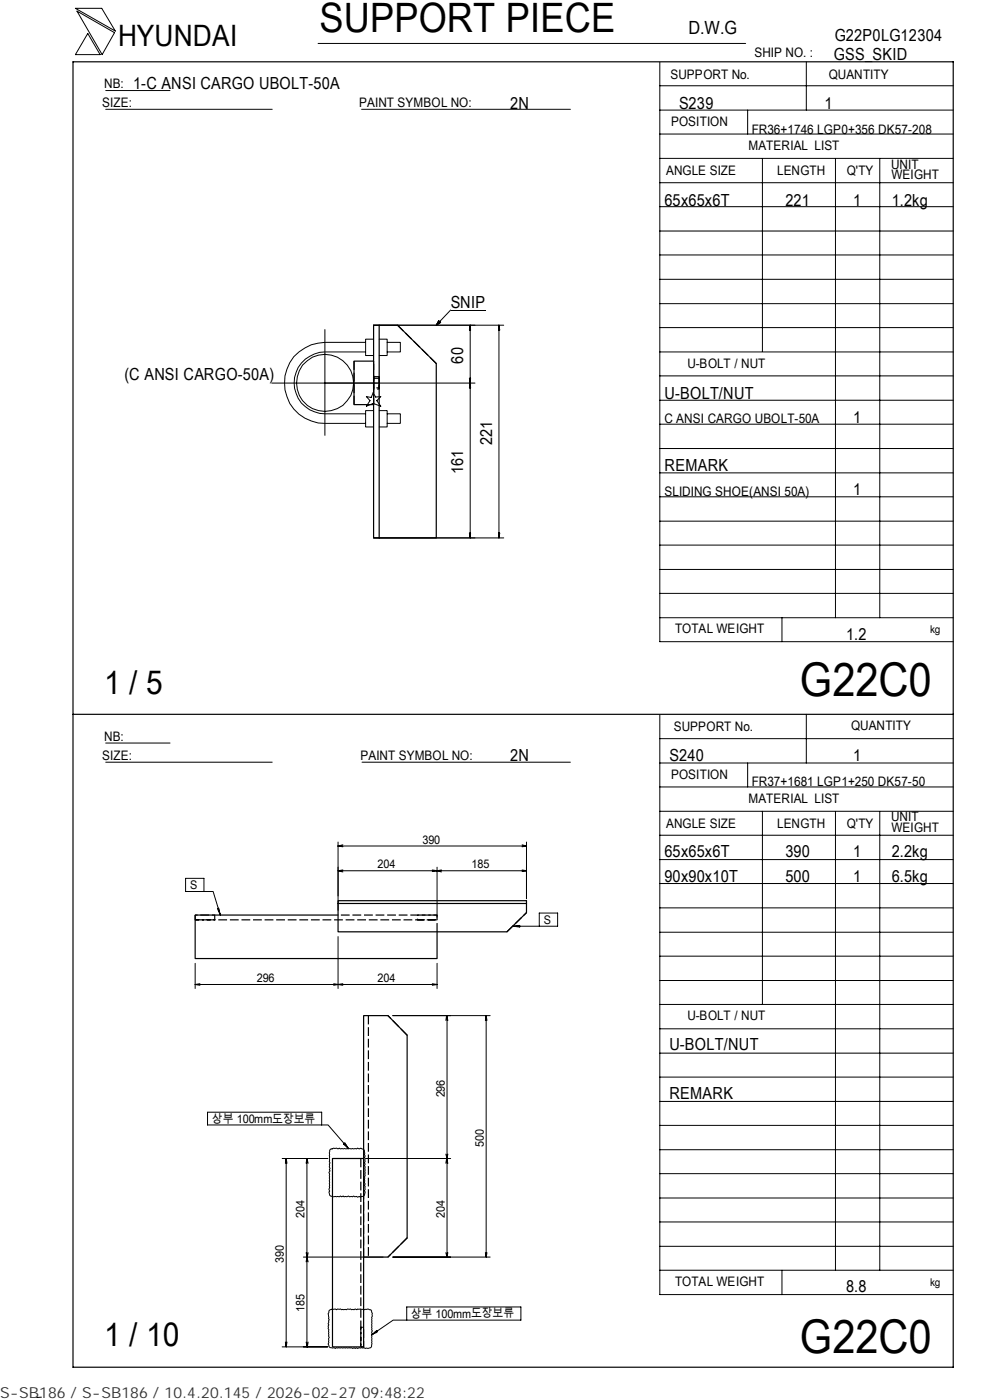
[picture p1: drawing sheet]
<svg xmlns="http://www.w3.org/2000/svg" width="210mm" height="297mm" viewBox="0 0 210 297" stroke-linecap="round" stroke-linejoin="round" font-family="sans-serif">
<g fill="none" stroke="#000" stroke-width=".21">
<path d="M16 1.8h5.6l2.9 4.8zM16.3 2.4l8 4.5-2.6 4.7zM18.6 7.1l2.6 4.5h-5.2zM22.4 19.2h13.7M67.5 9.2h90.6M139.9 18.2h62.3M139.9 13.2v122.9h62.3M171 13.1v10.3M22.4 23.2h35.3M76.7 23.2h44.3M139.9 38.8h62.3M139.9 33.6h62.3"/>
<path d="M139.9 28.4h62.3M139.9 23.4h62.3M158.6 23.4v5M161.7 33.6v41M177.2 33.7v97.4M186.6 33.7v97.4M139.9 59.3h62.3M139.9 54.1h62.3M139.9 49h62.3M139.9 43.8h62.3M68.9 69.9v22.5M77.5 72.6h-8.6a8.6 8.6 0 0 0-8.5 8.6 8.6 8.6 0 0 0 8.5 8.6h8.6"/>
<path d="M77.5 74.7h-8.6a6.6 6.6 0 0 0-6.5 6.5 6.6 6.6 0 0 0 6.5 6.6h8.6M79.2 69h27.6M79.2 72h-1.7v3.4h1.7M80.4 72h1.7v3.4h-1.7M82.1 72.6h2.8v2.1h-2.8M93 68.1l.5 .3-1 .6zM95.6 65.8l-3.1 3.2M95.6 65.8h7.4M99.6 69.7h.2M99.7 69v45.1M99.7 69l.1 1h-.2zM105.7 69.7h.2"/>
<path d="M105.8 69l.2 1h-.3zM105.8 69v45.1M139.9 79.7h62.3M139.9 74.7h62.3M139.9 69.5h62.3M139.9 64.4h62.3M57.6 81.3h43.1M77.7 84.1l1 .2 .5-1 .5 .9 1.1-.1-.9 .9 .9 1.2-1.6-.6-1.5 .6 .8-1.2zM79.2 87.1h-1.7v3.5h1.7M80.4 87.1h1.7v3.5h-1.7M82.1 87.8h2.8v2h-2.8M99.6 80.3h.2l-.1 1z"/>
<path d="M99.6 80.5h.2M99.6 81.9h.2M99.7 81.3l.1 1h-.2zM139.9 95.2h62.3M139.9 90h62.3M139.9 84.9h62.3M79.2 114.1h27.6M99.6 113.1h.2l-.1 1zM99.6 113.4h.2M105.7 113.1h.3l-.2 1zM105.7 113.4h.2M139.9 100.3h62.3"/>
<path d="M139.9 115.6h62.3M139.9 110.6h62.3M139.9 105.4h62.3M139.9 131.1h62.3M139.9 125.9h62.3M139.9 120.8h62.3M165.9 131.1v5M22.4 157.6h13.7M139.9 151.7v122.9h62.3M139.9 156.7h62.3M171 151.5v10.4M22.4 161.7h35.3"/>
<path d="M71.7 178.6v14.5M71.7 179.5l1 .2M71.7 179.5h40M72.7 179.2l-1 .3M76.8 161.7h44.2M110.7 179.2l1 .3M111.7 179.5l-1 .2M111.7 178.6v12.1M139.9 177.2h62.3M139.9 172.1h62.3M139.9 167h62.3M139.9 161.9h62.3"/>
<path d="M158.6 161.9v5.1M161.7 172.1v41M177.2 172.2v97.3M186.6 172.2v97.3M39.4 186.3h3.9v2.8h-3.9zM43.3 189.1h1.9l1.5 5M46.1 192.8l.3-.1 .3 1.4zM46.5 193.1l-.2 .1M71.7 184.7l1 .3M71.7 184.7h40M71.7 198.7v11M72.7 184.6l-1 .1"/>
<path d="M91.7 184.6l1 .1M92.7 184v10.1M92.7 184.7l-1 .2M92.7 184.7l.9 .3M93.6 184.6l-.9 .1M108.8 196.5l1.4-.2v.4zM109.8 196.3v.3M110.7 184.6l1 .1M111.7 184.7l-1 .2M114.4 196.5v-2.8h3.9v2.8h-9.5M139.9 182.4h62.3M139.9 197.8h62.3"/>
<path d="M139.9 192.6h62.3M139.9 187.4h62.3M41.4 204.4v5.3M41.4 208.9l1 .1M42.4 208.7l-1 .2M70.8 208.7l.9 .2M71.7 208.9l1 .1M71.7 208.9l-.9 .1M72.7 208.7l-1 .2M83.3 215.5h20.7M91.7 208.7l1 .2M92.7 208.9h-51.3"/>
<path d="M92.7 204.4v5.3M92.7 208.9l-1 .1M94.6 216.5l.1-1 .3 1M94.8 215.5v51.2M103.1 215.5l-.2 1M103.1 215.5l.2 1M103.1 215.5v51.2M139.9 218.3h62.3M139.9 213.1h62.3M139.9 208h62.3M139.9 202.9h62.3M44 236h24.2v2.7h-24.2z"/>
<path d="M68.2 238.7h1.4l4.3 5M139.9 238.7h62.3M139.9 233.7h62.3M139.9 228.5h62.3M139.9 223.4h62.3M59.8 245.8h9.7M60.7 245.8l-.2 1M60.7 245.8l.2 1M60.7 245.8v39.9M65.1 245.8l-.2 1M65.1 245.8l.3 1M65.1 245.8v39.9"/>
<path d="M70.2 243.7l.6-.1 .9 .1 .3-.1 .2 .1h3.4l.3-.1 .3 .1 .3-.1 .3 .1a.77 .77 0 0 1 .5 1.2l.2 .4-.2 .2 .2 .3-.2 .9 .2 .3-.2 .3 .2 .3v1.8l-.2 .3v1.2l.2 .3-.2 .2 .2 .3v.6l-.2 .3a.79 .79 0 0 1-.6 1.2l-.3 .2-.2-.2-.3 .2-.9-.3-.2 .2h-.6l-.3-.2-.3 .2h-.6l-.2-.2-.3 .2-.3-.2-.2 .2h-1.2a.78 .78 0 0 1-.9-.3 .78 .78 0 0 1 0-.9l-.1-.4 .1-.3v-2.9l-.1-.4 .2-.3-.2-.3 .2-.2-.2-.3v-.6l.2-.3-.2-.2v-1.9l.1-.6zM72.9 242.7l.2-.2 .8 1.2zM73.4 242.9l-.2 .1M77.5 245.8h18.1M94.6 244.8l.2 1 .2-1M94.6 246.8l.1-1 .3 1M139.9 259.2h62.3M139.9 254.2h62.3M139.9 249h62.3M139.9 243.9h62.3M64.3 266.7h17M64.9 267.7l.2-1 .3 1"/>
<path d="M64.9 265.8l.3 .9 .2-.9M69.8 278.1l.7-.4h.6l.3 .2 .2-.2h.6l.3 .2h1l.2-.2h.6l.3 .2 1.8-.2 .9 .2 .8-.2 .5 .2 .4 .7v.6l-.2 .3v2.6l.2 .3-.2 .2v2.7a.63 .63 0 0 1-.7 .8h-.6l-.3-.2h-1l-.3 .2-.3-.2-.3 .2-.2-.2-.3 .2-.3-.2-4 .1a.77 .77 0 0 1-.7-.4 .77 .77 0 0 1 0-.8v-2.7l-.2-.3v-.5l.2-.2-.2-.3 .2-.8-.1-.3-.1-1zM83.3 266.7h20.7M86.3 277.3h24.2v2.8h-24.2zM94.6 265.8l.2 .9M95 265.8l-.2 .9M102.9 265.8l.2 .9M103.3 265.8l-.2 .9M139.9 269.5h62.3M139.9 264.4h62.3M165.9 269.5v5.1M8.8 296.4l-1 .1"/>
<path d="M59.8 285.7h9.7M60.5 284.7l.2 1M60.9 284.7l-.2 1M64.9 284.7l.3 1 .2-1M78.8 283.2l1.1-.9 .2 .2zM79.6 282.5l.1 .3M86.3 280.1h-2.9l-4.6 3.1"/>
<circle cx="68.9" cy="81.2" r="6.1"/>
</g>
<path d="M15.5 13.1h186.7v277h-186.7zM79.2 69h1.2v45.1h-1.2zM79.2 76.6h-4.1v9.2h4.1M80.4 69h3.9l8.2 8.1v37h-12.1M15.5 151.5h186.7M71.7 194.1h-30.3v9.3h51.3v-5.7M71.7 191.7v6h35.8l4.2-4.1v-1.9M71.7 191.1h40v.6h-40zM70.5 245.8h6.6v39.9h-6.6zM77.1 245.8v-30.3h5.2l4 4.1v43l-4 4.1h-5.2" fill="none" stroke="#000" stroke-width=".25"/>
<path d="M79.2 82.3v-2M80.4 80.3v2" fill="none" stroke="#000" stroke-width=".25" stroke-dasharray="1.1 .3" stroke-linecap="butt"/>
<g fill="none" stroke="#000" stroke-width=".25" stroke-dasharray="1.9 .6" stroke-linecap="butt">
<path d="M79.2 80l1.2-.1v2.6h-1.2v-2.5M92.5 77.1l-8.2-8.1M75.1 85.8v-9.2M79.2 85.8v-9.2v9.2M79.2 80.8v-.5h1.2v2h-1.2v-1.5M41.4 195.1h51.3M41.4 194.1v1h4.1v-1h-4.1M92.7 197.7v-3.6h-21M92.7 194.1h-4.1v1h4.1v-1M107.5 197.7l4.2-4.1M78.1 215.5v51.2M86.3 219.6l-4-4.1"/>
<path d="M76.5 245.8v39.9M77.1 266.7v-20.9M86.3 262.6l-4 4.1M76.5 285.7h.6v-4.1h-.6v4.1"/>
</g>
<path d="M80.4 79.9v2.6M79.2 82.5v-2.6" fill="none" stroke="#000" stroke-width=".25" stroke-dasharray="1.4 .4" stroke-linecap="butt"/>
<path d="M92.6 68.2h.9v.8h-.9z" fill="#000"/>
<g font-size="9.9">
<text x="169.7" y="147.6">G22C0</text>
<text x="169.7" y="286.9">G22C0</text>
</g>
<text font-size="8.6" x="67.7" y="6.9">SUPPORT PIECE</text>
<g font-size="7">
<text x="22.1" y="147.2">1 / 5</text>
<text x="22.1" y="285.6">1 / 10</text>
</g>
<text font-size="6.3" x="25.1" y="9.8">HYUNDAI</text>
<text font-size="3.9" x="146" y="7.3">D.W.G</text>
<g font-size="3.5">
<text x="177" y="8.7">G22P0LG12304</text>
<text x="176.9" y="12.8">GSS_SKID</text>
<text x="28.3" y="19">1-C ANSI CARGO UBOLT-50A</text>
<text x="108.2" y="23.1">2N</text>
<text x="144" y="23.1">S239</text>
<text x="174.8" y="23.1">1</text>
<text x="141" y="43.6">65x65x6T</text>
<text x="166.6" y="43.6">221</text>
<text x="180.9" y="43.6">1</text>
<text x="189.1" y="43.6">1.2kg</text>
<text x="95.6" y="65.4">SNIP</text>
<text x="98.2" y="77.1" transform="rotate(-90 98.2 77.1)">60</text>
<text x="26.4" y="80.7">(C ANSI CARGO-50A)</text>
<text x="141" y="84.6">U-BOLT/NUT</text>
<text x="180.9" y="89.7">1</text>
<text x="104.4" y="94.5" transform="rotate(-90 104.4 94.5)">221</text>
<text x="98.2" y="100.6" transform="rotate(-90 98.2 100.6)">161</text>
<text x="141" y="99.9">REMARK</text>
<text x="180.9" y="105.1">1</text>
<text x="179.5" y="135.8">1.2</text>
<text x="108.2" y="161.4">2N</text>
<text x="142" y="161.4">S240</text>
<text x="180.9" y="161.4">1</text>
<text x="141" y="181.9">65x65x6T</text>
<text x="166.6" y="181.9">390</text>
<text x="180.9" y="181.9">1</text>
<text x="189.1" y="181.9">2.2kg</text>
<text x="141" y="187">90x90x10T</text>
<text x="166.6" y="187">500</text>
<text x="180.9" y="187">1</text>
<text x="189.1" y="187">6.5kg</text>
<text x="142" y="222.8">U-BOLT/NUT</text>
<text x="142" y="233.1">REMARK</text>
<text x="179.5" y="274.1">8.8</text>
</g>
<text font-size="3.2" fill="#323232" x="0" y="296.6">S-SB186 / S-SB186 / 10.4.20.145 / 2026-02-27 09:48:22</text>
<g font-size="2.8">
<text x="142.2" y="16.8">SUPPORT No.</text>
<text x="160" y="12.2">SHIP NO. :</text>
<text x="175.8" y="16.7">QUANTITY</text>
<text x="21.7" y="22.8">SIZE:</text>
<text x="22.1" y="18.7">NB:</text>
<text x="76.2" y="22.8">PAINT SYMBOL NO:</text>
<text x="142.3" y="26.8">POSITION</text>
<text x="159.4" y="28.4">FR36+1746 LGP0+356 DK57-208</text>
<text x="158.8" y="31.7">MATERIAL LIST</text>
<text x="189" y="35.8">UNIT</text>
<text x="141.3" y="37.2">ANGLE SIZE</text>
<text x="164.8" y="37.1">LENGTH</text>
<text x="179.6" y="37.1">Q'TY</text>
<text x="189.1" y="38">WEIGHT</text>
<text x="145.8" y="78">U-BOLT / NUT</text>
<text x="141" y="89.8">C ANSI CARGO UBOLT-50A</text>
<text x="141" y="105.2">SLIDING SHOE(ANSI 50A)</text>
<text x="143.2" y="134.4">TOTAL WEIGHT</text>
<text x="142.9" y="155">SUPPORT No.</text>
<text x="180.5" y="154.9">QUANTITY</text>
<text x="21.7" y="161.3">SIZE:</text>
<text x="22.1" y="157.1">NB:</text>
<text x="76.5" y="161.2">PAINT SYMBOL NO:</text>
<text x="142.3" y="165.3">POSITION</text>
<text x="159.4" y="166.7">FR37+1681 LGP1+250 DK57-50</text>
<text x="158.8" y="170.3">MATERIAL LIST</text>
<text x="141.3" y="175.7">ANGLE SIZE</text>
<text x="164.8" y="175.6">LENGTH</text>
<text x="179.6" y="175.6">Q'TY</text>
<text x="189" y="174.2">UNIT</text>
<text x="189.1" y="176.5">WEIGHT</text>
<text x="145.8" y="216.5">U-BOLT / NUT</text>
<text x="143.2" y="272.9">TOTAL WEIGHT</text>
</g>
<g font-size="2.5">
<text x="89.6" y="179">390</text>
<text x="80.1" y="184.2">204</text>
<text x="100" y="184.2">185</text>
<text x="40.3" y="188.6">S</text>
<text x="115.3" y="196">S</text>
<text x="54.4" y="208.4">296</text>
<text x="80.1" y="208.4">204</text>
<text x="94.3" y="232.8" transform="rotate(-90 94.3 232.8)">296</text>
<text x="45" y="238.3">상부 100mm도장보류</text>
<text x="102.6" y="243.2" transform="rotate(-90 102.6 243.2)">500</text>
<text x="64.6" y="258.4" transform="rotate(-90 64.6 258.4)">204</text>
<text x="94.3" y="258.4" transform="rotate(-90 94.3 258.4)">204</text>
<text x="60.2" y="268" transform="rotate(-90 60.2 268)">390</text>
<text x="64.6" y="278.4" transform="rotate(-90 64.6 278.4)">185</text>
<text x="87.1" y="279.6">상부 100mm도장보류</text>
</g>
<g font-size="2.3">
<text x="197.3" y="134.3">kg</text>
<text x="197.3" y="272.8">kg</text>
</g>
</svg>
